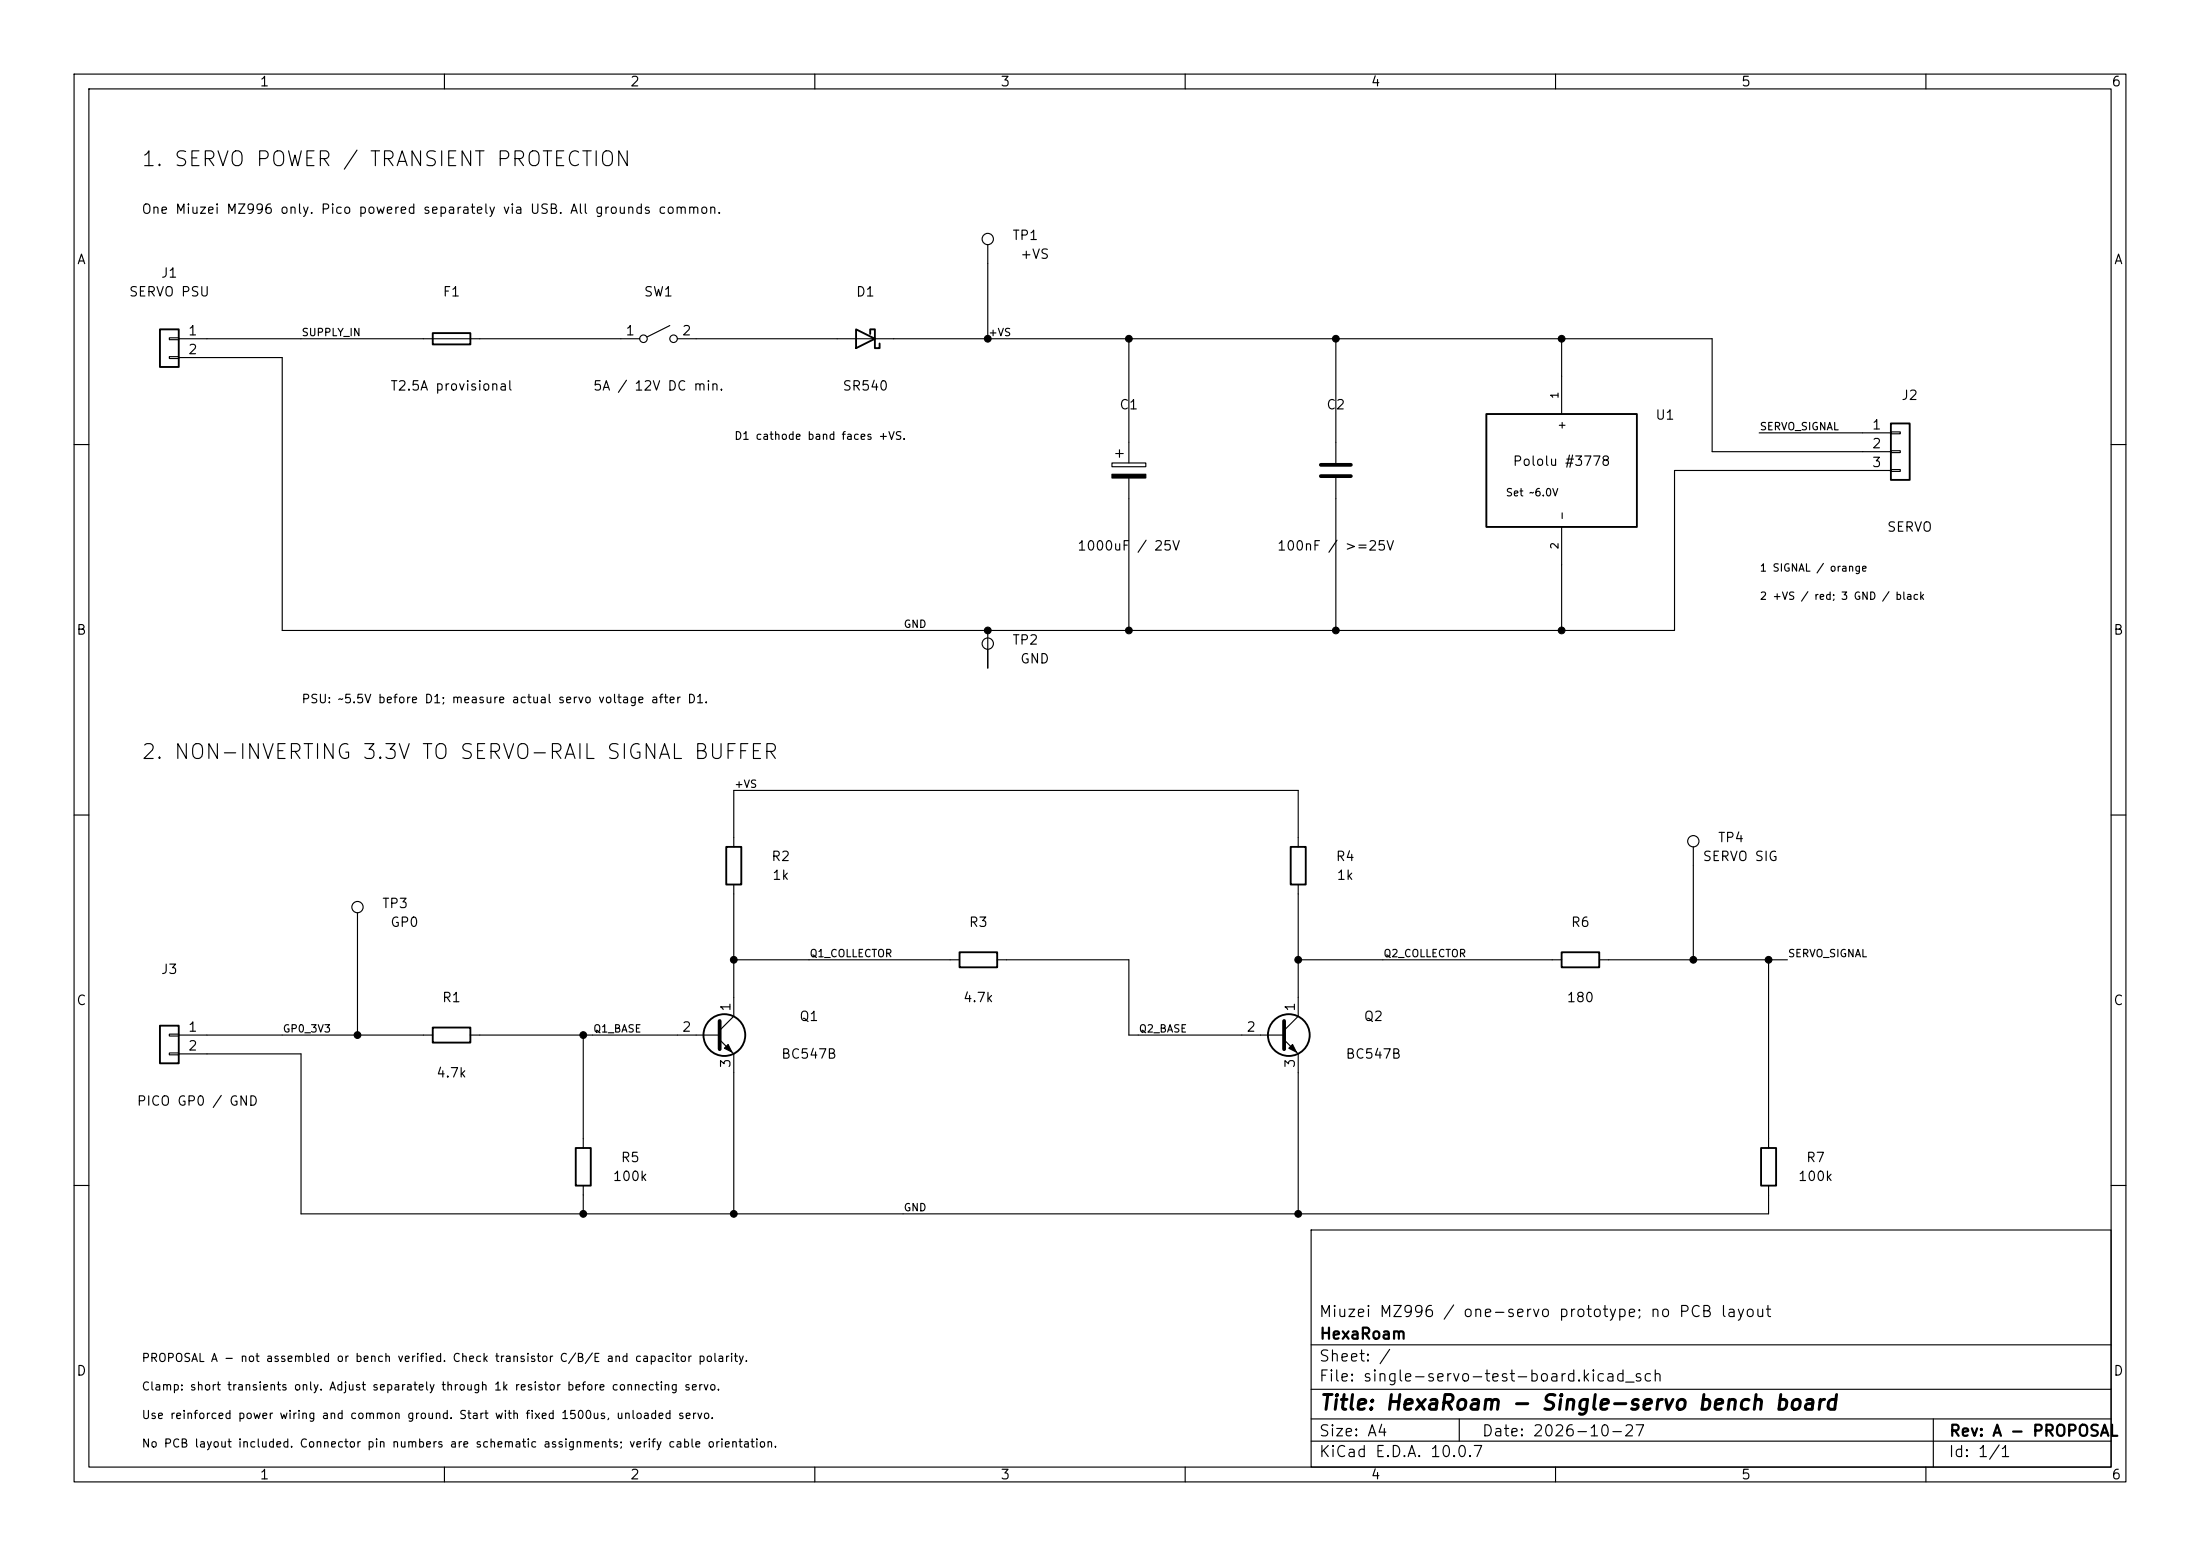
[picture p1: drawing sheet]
(kicad_sch
 (version 20260306)
 (generator "eeschema")
 (generator_version "10.0")
 (paper "A4")
 (title_block
  (title "HexaRoam - Single-servo bench board")
  (date "2026-10-27")
  (rev "A - PROPOSAL")
  (company "HexaRoam")
  (comment 1 "Miuzei MZ996 / one-servo prototype; no PCB layout"))
 (lib_symbols
  (symbol "Connector:TestPoint"
   (pin_numbers (hide yes))
   (pin_names
    (offset 0.762) (hide yes)) (exclude_from_sim no) (in_bom yes) (on_board yes)
   (in_pos_files yes)
   (duplicate_pin_numbers_are_jumpers no)
   (property "Reference" "TP" (at 0 6.858 0) (show_name no) (do_not_autoplace no) (effects (font (size 1.27 1.27))))
   (property "Value" "TestPoint" (at 0 5.08 0) (show_name no) (do_not_autoplace no) (effects (font (size 1.27 1.27))))
   (property "Footprint" "" (at 5.08 0 0) (show_name no) (do_not_autoplace no) (hide yes) (effects (font (size 1.27 1.27))))
   (property "Datasheet" "" (at 5.08 0 0) (show_name no) (do_not_autoplace no) (hide yes) (effects (font (size 1.27 1.27))))
   (property "Description" "test point" (at 0 0 0) (show_name no) (do_not_autoplace no) (hide yes) (effects (font (size 1.27 1.27))))
   (symbol "TestPoint_0_1"
    (circle (center 0 3.302) (radius 0.762) (stroke (width 0) (type default)) (fill (type none))))
   (symbol "TestPoint_1_1"
    (pin passive line (at 0 0 90) (length 2.54) (name "1" (effects (font (size 1.27 1.27)))) (number "1" (effects (font (size 1.27 1.27))))))
   (embedded_fonts no))
  (symbol "Connector_Generic:Conn_01x02"
   (pin_names
    (offset 1.016) (hide yes)) (exclude_from_sim no) (in_bom yes) (on_board yes)
   (in_pos_files yes)
   (duplicate_pin_numbers_are_jumpers no)
   (property "Reference" "J" (at 0 2.54 0) (show_name no) (do_not_autoplace no) (effects (font (size 1.27 1.27))))
   (property "Value" "Conn_01x02" (at 0 -5.08 0) (show_name no) (do_not_autoplace no) (effects (font (size 1.27 1.27))))
   (property "Footprint" "" (at 0 0 0) (show_name no) (do_not_autoplace no) (hide yes) (effects (font (size 1.27 1.27))))
   (property "Datasheet" "" (at 0 0 0) (show_name no) (do_not_autoplace no) (hide yes) (effects (font (size 1.27 1.27))))
   (property "Description" "Generic connector, single row, 01x02, script generated (kicad-library-utils/schlib/autogen/connector/)" (at 0 0 0) (show_name no) (do_not_autoplace no) (hide yes) (effects (font (size 1.27 1.27))))
   (symbol "Conn_01x02_1_1"
    (rectangle (start -1.27 1.27) (end 1.27 -3.81) (stroke (width 0.254) (type default)) (fill (type background)))
    (rectangle (start -1.27 0.127) (end 0 -0.127) (stroke (width 0.1524) (type default)) (fill (type none)))
    (rectangle (start -1.27 -2.413) (end 0 -2.667) (stroke (width 0.1524) (type default)) (fill (type none)))
    (pin passive line (at -5.08 0 0) (length 3.81) (name "Pin_1" (effects (font (size 1.27 1.27)))) (number "1" (effects (font (size 1.27 1.27)))))
    (pin passive line (at -5.08 -2.54 0) (length 3.81) (name "Pin_2" (effects (font (size 1.27 1.27)))) (number "2" (effects (font (size 1.27 1.27))))))
   (embedded_fonts no))
  (symbol "Connector_Generic:Conn_01x03"
   (pin_names
    (offset 1.016) (hide yes)) (exclude_from_sim no) (in_bom yes) (on_board yes)
   (in_pos_files yes)
   (duplicate_pin_numbers_are_jumpers no)
   (property "Reference" "J" (at 0 5.08 0) (show_name no) (do_not_autoplace no) (effects (font (size 1.27 1.27))))
   (property "Value" "Conn_01x03" (at 0 -5.08 0) (show_name no) (do_not_autoplace no) (effects (font (size 1.27 1.27))))
   (property "Footprint" "" (at 0 0 0) (show_name no) (do_not_autoplace no) (hide yes) (effects (font (size 1.27 1.27))))
   (property "Datasheet" "" (at 0 0 0) (show_name no) (do_not_autoplace no) (hide yes) (effects (font (size 1.27 1.27))))
   (property "Description" "Generic connector, single row, 01x03, script generated (kicad-library-utils/schlib/autogen/connector/)" (at 0 0 0) (show_name no) (do_not_autoplace no) (hide yes) (effects (font (size 1.27 1.27))))
   (symbol "Conn_01x03_1_1"
    (rectangle (start -1.27 3.81) (end 1.27 -3.81) (stroke (width 0.254) (type default)) (fill (type background)))
    (rectangle (start -1.27 2.667) (end 0 2.413) (stroke (width 0.1524) (type default)) (fill (type none)))
    (rectangle (start -1.27 0.127) (end 0 -0.127) (stroke (width 0.1524) (type default)) (fill (type none)))
    (rectangle (start -1.27 -2.413) (end 0 -2.667) (stroke (width 0.1524) (type default)) (fill (type none)))
    (pin passive line (at -5.08 2.54 0) (length 3.81) (name "Pin_1" (effects (font (size 1.27 1.27)))) (number "1" (effects (font (size 1.27 1.27)))))
    (pin passive line (at -5.08 0 0) (length 3.81) (name "Pin_2" (effects (font (size 1.27 1.27)))) (number "2" (effects (font (size 1.27 1.27)))))
    (pin passive line (at -5.08 -2.54 0) (length 3.81) (name "Pin_3" (effects (font (size 1.27 1.27)))) (number "3" (effects (font (size 1.27 1.27))))))
   (embedded_fonts no))
  (symbol "Device:C"
   (pin_numbers (hide yes))
   (pin_names
    (offset 0.254)) (exclude_from_sim no) (in_bom yes) (on_board yes)
   (in_pos_files yes)
   (duplicate_pin_numbers_are_jumpers no)
   (property "Reference" "C" (at 0.635 2.54 0) (show_name no) (do_not_autoplace no) (effects (font (size 1.27 1.27)) (justify left)))
   (property "Value" "C" (at 0.635 -2.54 0) (show_name no) (do_not_autoplace no) (effects (font (size 1.27 1.27)) (justify left)))
   (property "Footprint" "" (at 0.9652 -3.81 0) (show_name no) (do_not_autoplace no) (hide yes) (effects (font (size 1.27 1.27))))
   (property "Datasheet" "" (at 0 0 0) (show_name no) (do_not_autoplace no) (hide yes) (effects (font (size 1.27 1.27))))
   (property "Description" "Unpolarized capacitor" (at 0 0 0) (show_name no) (do_not_autoplace no) (hide yes) (effects (font (size 1.27 1.27))))
   (symbol "C_0_1"
    (polyline (pts (xy -2.032 0.762) (xy 2.032 0.762)) (stroke (width 0.508) (type default)) (fill (type none)))
    (polyline (pts (xy -2.032 -0.762) (xy 2.032 -0.762)) (stroke (width 0.508) (type default)) (fill (type none))))
   (symbol "C_1_1"
    (pin passive line (at 0 3.81 270) (length 2.794) (name "" (effects (font (size 1.27 1.27)))) (number "1" (effects (font (size 1.27 1.27)))))
    (pin passive line (at 0 -3.81 90) (length 2.794) (name "" (effects (font (size 1.27 1.27)))) (number "2" (effects (font (size 1.27 1.27))))))
   (embedded_fonts no))
  (symbol "Device:C_Polarized"
   (pin_numbers (hide yes))
   (pin_names
    (offset 0.254)) (exclude_from_sim no) (in_bom yes) (on_board yes)
   (in_pos_files yes)
   (duplicate_pin_numbers_are_jumpers no)
   (property "Reference" "C" (at 0.635 2.54 0) (show_name no) (do_not_autoplace no) (effects (font (size 1.27 1.27)) (justify left)))
   (property "Value" "C_Polarized" (at 0.635 -2.54 0) (show_name no) (do_not_autoplace no) (effects (font (size 1.27 1.27)) (justify left)))
   (property "Footprint" "" (at 0.9652 -3.81 0) (show_name no) (do_not_autoplace no) (hide yes) (effects (font (size 1.27 1.27))))
   (property "Datasheet" "" (at 0 0 0) (show_name no) (do_not_autoplace no) (hide yes) (effects (font (size 1.27 1.27))))
   (property "Description" "Polarized capacitor" (at 0 0 0) (show_name no) (do_not_autoplace no) (hide yes) (effects (font (size 1.27 1.27))))
   (symbol "C_Polarized_0_1"
    (rectangle (start -2.286 0.508) (end 2.286 1.016) (stroke (width 0) (type default)) (fill (type none)))
    (polyline (pts (xy -1.778 2.286) (xy -0.762 2.286)) (stroke (width 0) (type default)) (fill (type none)))
    (polyline (pts (xy -1.27 2.794) (xy -1.27 1.778)) (stroke (width 0) (type default)) (fill (type none)))
    (rectangle (start 2.286 -0.508) (end -2.286 -1.016) (stroke (width 0) (type default)) (fill (type outline))))
   (symbol "C_Polarized_1_1"
    (pin passive line (at 0 3.81 270) (length 2.794) (name "" (effects (font (size 1.27 1.27)))) (number "1" (effects (font (size 1.27 1.27)))))
    (pin passive line (at 0 -3.81 90) (length 2.794) (name "" (effects (font (size 1.27 1.27)))) (number "2" (effects (font (size 1.27 1.27))))))
   (embedded_fonts no))
  (symbol "Device:D_Schottky"
   (pin_numbers (hide yes))
   (pin_names
    (offset 1.016) (hide yes)) (exclude_from_sim no) (in_bom yes) (on_board yes)
   (in_pos_files yes)
   (duplicate_pin_numbers_are_jumpers no)
   (property "Reference" "D" (at 0 2.54 0) (show_name no) (do_not_autoplace no) (effects (font (size 1.27 1.27))))
   (property "Value" "D_Schottky" (at 0 -2.54 0) (show_name no) (do_not_autoplace no) (effects (font (size 1.27 1.27))))
   (property "Footprint" "" (at 0 0 0) (show_name no) (do_not_autoplace no) (hide yes) (effects (font (size 1.27 1.27))))
   (property "Datasheet" "" (at 0 0 0) (show_name no) (do_not_autoplace no) (hide yes) (effects (font (size 1.27 1.27))))
   (property "Description" "Schottky diode" (at 0 0 0) (show_name no) (do_not_autoplace no) (hide yes) (effects (font (size 1.27 1.27))))
   (symbol "D_Schottky_0_1"
    (polyline (pts (xy -1.905 0.635) (xy -1.905 1.27) (xy -1.27 1.27) (xy -1.27 -1.27) (xy -0.635 -1.27) (xy -0.635 -0.635)) (stroke (width 0.254) (type default)) (fill (type none)))
    (polyline (pts (xy 1.27 1.27) (xy 1.27 -1.27) (xy -1.27 0) (xy 1.27 1.27)) (stroke (width 0.254) (type default)) (fill (type none)))
    (polyline (pts (xy 1.27 0) (xy -1.27 0)) (stroke (width 0) (type default)) (fill (type none))))
   (symbol "D_Schottky_1_1"
    (pin passive line (at -3.81 0 0) (length 2.54) (name "K" (effects (font (size 1.27 1.27)))) (number "1" (effects (font (size 1.27 1.27)))))
    (pin passive line (at 3.81 0 180) (length 2.54) (name "A" (effects (font (size 1.27 1.27)))) (number "2" (effects (font (size 1.27 1.27))))))
   (embedded_fonts no))
  (symbol "Device:Fuse"
   (pin_numbers (hide yes))
   (pin_names
    (offset 0)) (exclude_from_sim no) (in_bom yes) (on_board yes)
   (in_pos_files yes)
   (duplicate_pin_numbers_are_jumpers no)
   (property "Reference" "F" (at 2.032 0 90) (show_name no) (do_not_autoplace no) (effects (font (size 1.27 1.27))))
   (property "Value" "Fuse" (at -1.905 0 90) (show_name no) (do_not_autoplace no) (effects (font (size 1.27 1.27))))
   (property "Footprint" "" (at -1.778 0 90) (show_name no) (do_not_autoplace no) (hide yes) (effects (font (size 1.27 1.27))))
   (property "Datasheet" "" (at 0 0 0) (show_name no) (do_not_autoplace no) (hide yes) (effects (font (size 1.27 1.27))))
   (property "Description" "Fuse" (at 0 0 0) (show_name no) (do_not_autoplace no) (hide yes) (effects (font (size 1.27 1.27))))
   (symbol "Fuse_0_1"
    (rectangle (start -0.762 -2.54) (end 0.762 2.54) (stroke (width 0.254) (type default)) (fill (type none)))
    (polyline (pts (xy 0 2.54) (xy 0 -2.54)) (stroke (width 0) (type default)) (fill (type none))))
   (symbol "Fuse_1_1"
    (pin passive line (at 0 3.81 270) (length 1.27) (name "" (effects (font (size 1.27 1.27)))) (number "1" (effects (font (size 1.27 1.27)))))
    (pin passive line (at 0 -3.81 90) (length 1.27) (name "" (effects (font (size 1.27 1.27)))) (number "2" (effects (font (size 1.27 1.27))))))
   (embedded_fonts no))
  (symbol "Device:R"
   (pin_numbers (hide yes))
   (pin_names
    (offset 0)) (exclude_from_sim no) (in_bom yes) (on_board yes)
   (in_pos_files yes)
   (duplicate_pin_numbers_are_jumpers no)
   (property "Reference" "R" (at 2.032 0 90) (show_name no) (do_not_autoplace no) (effects (font (size 1.27 1.27))))
   (property "Value" "R" (at 0 0 90) (show_name no) (do_not_autoplace no) (effects (font (size 1.27 1.27))))
   (property "Footprint" "" (at -1.778 0 90) (show_name no) (do_not_autoplace no) (hide yes) (effects (font (size 1.27 1.27))))
   (property "Datasheet" "" (at 0 0 0) (show_name no) (do_not_autoplace no) (hide yes) (effects (font (size 1.27 1.27))))
   (property "Description" "Resistor" (at 0 0 0) (show_name no) (do_not_autoplace no) (hide yes) (effects (font (size 1.27 1.27))))
   (symbol "R_0_1"
    (rectangle (start -1.016 -2.54) (end 1.016 2.54) (stroke (width 0.254) (type default)) (fill (type none))))
   (symbol "R_1_1"
    (pin passive line (at 0 3.81 270) (length 1.27) (name "" (effects (font (size 1.27 1.27)))) (number "1" (effects (font (size 1.27 1.27)))))
    (pin passive line (at 0 -3.81 90) (length 1.27) (name "" (effects (font (size 1.27 1.27)))) (number "2" (effects (font (size 1.27 1.27))))))
   (embedded_fonts no))
  (symbol "HexaRoam:Shunt_Module"
   (pin_names
    (offset 0.8)) (exclude_from_sim no) (in_bom yes) (on_board yes)
   (in_pos_files yes)
   (duplicate_pin_numbers_are_jumpers no)
   (property "Reference" "U" (at 0 10 0) (show_name no) (do_not_autoplace no) (effects (font (size 1.27 1.27))))
   (property "Value" "Shunt module" (at 0 0 0) (show_name no) (do_not_autoplace no) (effects (font (size 1.27 1.27))))
   (property "Footprint" "" (at 0 0 0) (show_name no) (do_not_autoplace no) (hide yes) (effects (font (size 1.27 1.27))))
   (property "Datasheet" "" (at 0 0 0) (show_name no) (do_not_autoplace no) (hide yes) (effects (font (size 1.27 1.27))))
   (property "Description" "" (at 0 0 0) (show_name no) (do_not_autoplace no) (hide yes) (effects (font (size 1.27 1.27))))
   (symbol "Shunt_Module_0_1"
    (rectangle (start -10.16 7.62) (end 10.16 -7.62) (stroke (width 0.254) (type default)) (fill (type background))))
   (symbol "Shunt_Module_1_1"
    (pin passive line (at 0 12.7 270) (length 5.08) (name "+" (effects (font (size 1 1)))) (number "1" (effects (font (size 1 1)))))
    (pin passive line (at 0 -12.7 90) (length 5.08) (name "-" (effects (font (size 1 1)))) (number "2" (effects (font (size 1 1))))))
   (embedded_fonts no))
  (symbol "Switch:SW_SPST"
   (pin_names
    (offset 0) (hide yes)) (exclude_from_sim no) (in_bom yes) (on_board yes)
   (in_pos_files yes)
   (duplicate_pin_numbers_are_jumpers no)
   (property "Reference" "SW" (at 0 3.175 0) (show_name no) (do_not_autoplace no) (effects (font (size 1.27 1.27))))
   (property "Value" "SW_SPST" (at 0 -2.54 0) (show_name no) (do_not_autoplace no) (effects (font (size 1.27 1.27))))
   (property "Footprint" "" (at 0 0 0) (show_name no) (do_not_autoplace no) (hide yes) (effects (font (size 1.27 1.27))))
   (property "Datasheet" "" (at 0 0 0) (show_name no) (do_not_autoplace no) (hide yes) (effects (font (size 1.27 1.27))))
   (property "Description" "Single Pole Single Throw (SPST) switch" (at 0 0 0) (show_name no) (do_not_autoplace no) (hide yes) (effects (font (size 1.27 1.27))))
   (symbol "SW_SPST_0_0"
    (circle (center -2.032 0) (radius 0.508) (stroke (width 0) (type default)) (fill (type none)))
    (polyline (pts (xy -1.524 0.254) (xy 1.524 1.778)) (stroke (width 0) (type default)) (fill (type none)))
    (circle (center 2.032 0) (radius 0.508) (stroke (width 0) (type default)) (fill (type none))))
   (symbol "SW_SPST_1_1"
    (pin passive line (at -5.08 0 0) (length 2.54) (name "A" (effects (font (size 1.27 1.27)))) (number "1" (effects (font (size 1.27 1.27)))))
    (pin passive line (at 5.08 0 180) (length 2.54) (name "B" (effects (font (size 1.27 1.27)))) (number "2" (effects (font (size 1.27 1.27))))))
   (embedded_fonts no))
  (symbol "Transistor_BJT:BC547"
   (pin_names
    (offset 0) (hide yes)) (exclude_from_sim no) (in_bom yes) (on_board yes)
   (in_pos_files yes)
   (duplicate_pin_numbers_are_jumpers no)
   (property "Reference" "Q" (at 5.08 1.905 0) (show_name no) (do_not_autoplace no) (effects (font (size 1.27 1.27)) (justify left)))
   (property "Value" "BC547" (at 5.08 0 0) (show_name no) (do_not_autoplace no) (effects (font (size 1.27 1.27)) (justify left)))
   (property "Footprint" "Package_TO_SOT_THT:TO-92_Inline" (at 5.08 -1.905 0) (show_name no) (do_not_autoplace no) (hide yes) (effects (font (size 1.27 1.27)
    (italic yes)) (justify left)))
   (property "Datasheet" "https://www.onsemi.com/pub/Collateral/BC550-D.pdf" (at 0 0 0) (show_name no) (do_not_autoplace no) (hide yes) (effects (font (size 1.27 1.27)) (justify left)))
   (property "Description" "0.1A Ic, 45V Vce, Small Signal NPN Transistor, TO-92" (at 0 0 0) (show_name no) (do_not_autoplace no) (hide yes) (effects (font (size 1.27 1.27))))
   (property "Sim.Device" "NPN" (at 0 0 0) (show_name no) (do_not_autoplace no) (hide yes) (effects (font (size 1.27 1.27))))
   (property "Sim.Pins" "1=C 2=B 3=E" (at 0 0 0) (show_name no) (do_not_autoplace no) (hide yes) (effects (font (size 1.27 1.27))))
   (symbol "BC547_0_1"
    (polyline (pts (xy -2.54 0) (xy 0.635 0)) (stroke (width 0) (type default)) (fill (type none)))
    (polyline (pts (xy 0.635 1.905) (xy 0.635 -1.905)) (stroke (width 0.508) (type default)) (fill (type none)))
    (circle (center 1.27 0) (radius 2.8194) (stroke (width 0.254) (type default)) (fill (type none))))
   (symbol "BC547_1_1"
    (polyline (pts (xy 0.635 0.635) (xy 2.54 2.54)) (stroke (width 0) (type default)) (fill (type none)))
    (polyline (pts (xy 0.635 -0.635) (xy 2.54 -2.54)) (stroke (width 0) (type default)) (fill (type none)))
    (polyline (pts (xy 1.27 -1.778) (xy 1.778 -1.27) (xy 2.286 -2.286) (xy 1.27 -1.778)) (stroke (width 0) (type default)) (fill (type outline)))
    (pin passive line (at 2.54 5.08 270) (length 2.54) (name "C" (effects (font (size 1.27 1.27)))) (number "1" (effects (font (size 1.27 1.27)))))
    (pin input line (at -5.08 0 0) (length 2.54) (name "B" (effects (font (size 1.27 1.27)))) (number "2" (effects (font (size 1.27 1.27)))))
    (pin passive line (at 2.54 -5.08 90) (length 2.54) (name "E" (effects (font (size 1.27 1.27)))) (number "3" (effects (font (size 1.27 1.27))))))
   (embedded_fonts no)))
 (text "No PCB layout included. Connector pin numbers are schematic assignments; verify cable orientation."
  (exclude_from_sim no)
  (at 19.05 195.7 0)
  (effects (font (size 1.1 1.1)) (justify left bottom)))
 (text "1 SIGNAL / orange"
  (exclude_from_sim no)
  (at 237.49 77.47 0)
  (effects (font (size 1 1)) (justify left bottom)))
 (text "D1 cathode band faces +VS."
  (exclude_from_sim no)
  (at 99.06 59.69 0)
  (effects (font (size 1.05 1.05)) (justify left bottom)))
 (text "Clamp: short transients only. Adjust separately through 1k resistor before connecting servo."
  (exclude_from_sim no)
  (at 19.05 188 0)
  (effects (font (size 1.1 1.1)) (justify left bottom)))
 (text "PSU: ~5.5V before D1; measure actual servo voltage after D1."
  (exclude_from_sim no)
  (at 40.64 95.25 0)
  (effects (font (size 1.15 1.15)) (justify left bottom)))
 (text "Set ~6.0V"
  (exclude_from_sim no)
  (at 203.2 67.31 0)
  (effects (font (size 1 1)) (justify left bottom)))
 (text "One Miuzei MZ996 only. Pico powered separately via USB. All grounds common."
  (exclude_from_sim no)
  (at 19.05 29.21 0)
  (effects (font (size 1.27 1.27)) (justify left bottom)))
 (text "2 +VS / red; 3 GND / black"
  (exclude_from_sim no)
  (at 237.49 81.28 0)
  (effects (font (size 1 1)) (justify left bottom)))
 (text "2. NON-INVERTING 3.3V TO SERVO-RAIL SIGNAL BUFFER"
  (exclude_from_sim no)
  (at 19.05 102.87 0)
  (effects (font (size 2 2)) (justify left bottom)))
 (text "1. SERVO POWER / TRANSIENT PROTECTION"
  (exclude_from_sim no)
  (at 19.05 22.86 0)
  (effects (font (size 2 2)) (justify left bottom)))
 (text "Use reinforced power wiring and common ground. Start with fixed 1500us, unloaded servo."
  (exclude_from_sim no)
  (at 19.05 191.85 0)
  (effects (font (size 1.1 1.1)) (justify left bottom)))
 (text "PROPOSAL A - not assembled or bench verified. Check transistor C/B/E and capacitor polarity."
  (exclude_from_sim no)
  (at 19.05 184.15 0)
  (effects (font (size 1.1 1.1)) (justify left bottom)))
 (junction
  (at 133.35 45.72)
  (diameter 0)
  (color 0 0 0 0))
 (junction
  (at 180.34 45.72)
  (diameter 0)
  (color 0 0 0 0))
 (junction
  (at 210.82 45.72)
  (diameter 0)
  (color 0 0 0 0))
 (junction
  (at 180.34 85.09)
  (diameter 0)
  (color 0 0 0 0))
 (junction
  (at 99.06 163.83)
  (diameter 0)
  (color 0 0 0 0))
 (junction
  (at 152.4 85.09)
  (diameter 0)
  (color 0 0 0 0))
 (junction
  (at 152.4 45.72)
  (diameter 0)
  (color 0 0 0 0))
 (junction
  (at 99.06 129.54)
  (diameter 0)
  (color 0 0 0 0))
 (junction
  (at 210.82 85.09)
  (diameter 0)
  (color 0 0 0 0))
 (junction
  (at 133.35 85.09)
  (diameter 0)
  (color 0 0 0 0))
 (junction
  (at 175.26 129.54)
  (diameter 0)
  (color 0 0 0 0))
 (junction
  (at 48.26 139.7)
  (diameter 0)
  (color 0 0 0 0))
 (junction
  (at 228.6 129.54)
  (diameter 0)
  (color 0 0 0 0))
 (junction
  (at 78.74 163.83)
  (diameter 0)
  (color 0 0 0 0))
 (junction
  (at 78.74 139.7)
  (diameter 0)
  (color 0 0 0 0))
 (junction
  (at 175.26 163.83)
  (diameter 0)
  (color 0 0 0 0))
 (junction
  (at 238.76 129.54)
  (diameter 0)
  (color 0 0 0 0))
 (wire
  (pts (xy 120.65 45.72) (xy 133.35 45.72))
  (stroke (width 0) (type default)))
 (wire
  (pts (xy 228.6 116.84) (xy 228.6 129.54))
  (stroke (width 0) (type default)))
 (wire
  (pts (xy 152.4 45.72) (xy 180.34 45.72))
  (stroke (width 0) (type default)))
 (wire
  (pts (xy 78.74 163.83) (xy 99.06 163.83))
  (stroke (width 0) (type default)))
 (wire
  (pts (xy 237.49 58.42) (xy 251.46 58.42))
  (stroke (width 0) (type default)))
 (wire
  (pts (xy 152.4 129.54) (xy 152.4 139.7))
  (stroke (width 0) (type default)))
 (wire
  (pts (xy 48.26 125.73) (xy 48.26 139.7))
  (stroke (width 0) (type default)))
 (wire
  (pts (xy 99.06 129.54) (xy 99.06 134.62))
  (stroke (width 0) (type default)))
 (wire
  (pts (xy 231.14 45.72) (xy 231.14 60.96))
  (stroke (width 0) (type default)))
 (wire
  (pts (xy 175.26 144.78) (xy 175.26 163.83))
  (stroke (width 0) (type default)))
 (wire
  (pts (xy 226.06 63.5) (xy 251.46 63.5))
  (stroke (width 0) (type default)))
 (wire
  (pts (xy 135.89 129.54) (xy 152.4 129.54))
  (stroke (width 0) (type default)))
 (wire
  (pts (xy 64.77 139.7) (xy 78.74 139.7))
  (stroke (width 0) (type default)))
 (wire
  (pts (xy 175.26 163.83) (xy 238.76 163.83))
  (stroke (width 0) (type default)))
 (wire
  (pts (xy 180.34 45.72) (xy 210.82 45.72))
  (stroke (width 0) (type default)))
 (wire
  (pts (xy 210.82 76.2) (xy 210.82 85.09))
  (stroke (width 0) (type default)))
 (wire
  (pts (xy 226.06 63.5) (xy 226.06 85.09))
  (stroke (width 0) (type default)))
 (wire
  (pts (xy 78.74 139.7) (xy 78.74 153.67))
  (stroke (width 0) (type default)))
 (wire
  (pts (xy 40.64 45.72) (xy 57.15 45.72))
  (stroke (width 0) (type default)))
 (wire
  (pts (xy 38.1 48.26) (xy 38.1 85.09))
  (stroke (width 0) (type default)))
 (wire
  (pts (xy 80.01 139.7) (xy 91.44 139.7))
  (stroke (width 0) (type default)))
 (wire
  (pts (xy 99.06 163.83) (xy 121.92 163.83))
  (stroke (width 0) (type default)))
 (wire
  (pts (xy 40.64 142.24) (xy 40.64 163.83))
  (stroke (width 0) (type default)))
 (wire
  (pts (xy 210.82 45.72) (xy 210.82 50.8))
  (stroke (width 0) (type default)))
 (wire
  (pts (xy 175.26 129.54) (xy 186.69 129.54))
  (stroke (width 0) (type default)))
 (wire
  (pts (xy 153.67 139.7) (xy 167.64 139.7))
  (stroke (width 0) (type default)))
 (wire
  (pts (xy 180.34 67.31) (xy 180.34 85.09))
  (stroke (width 0) (type default)))
 (wire
  (pts (xy 27.94 45.72) (xy 40.64 45.72))
  (stroke (width 0) (type default)))
 (wire
  (pts (xy 180.34 85.09) (xy 210.82 85.09))
  (stroke (width 0) (type default)))
 (wire
  (pts (xy 27.94 142.24) (xy 40.64 142.24))
  (stroke (width 0) (type default)))
 (wire
  (pts (xy 217.17 129.54) (xy 228.6 129.54))
  (stroke (width 0) (type default)))
 (wire
  (pts (xy 238.76 161.29) (xy 238.76 163.83))
  (stroke (width 0) (type default)))
 (wire
  (pts (xy 210.82 85.09) (xy 226.06 85.09))
  (stroke (width 0) (type default)))
 (wire
  (pts (xy 121.92 163.83) (xy 175.26 163.83))
  (stroke (width 0) (type default)))
 (wire
  (pts (xy 99.06 120.65) (xy 99.06 129.54))
  (stroke (width 0) (type default)))
 (wire
  (pts (xy 99.06 129.54) (xy 109.22 129.54))
  (stroke (width 0) (type default)))
 (wire
  (pts (xy 133.35 85.09) (xy 133.35 90.17))
  (stroke (width 0) (type default)))
 (wire
  (pts (xy 38.1 85.09) (xy 121.92 85.09))
  (stroke (width 0) (type default)))
 (wire
  (pts (xy 210.82 45.72) (xy 231.14 45.72))
  (stroke (width 0) (type default)))
 (wire
  (pts (xy 99.06 106.68) (xy 99.06 113.03))
  (stroke (width 0) (type default)))
 (wire
  (pts (xy 152.4 85.09) (xy 180.34 85.09))
  (stroke (width 0) (type default)))
 (wire
  (pts (xy 93.98 45.72) (xy 113.03 45.72))
  (stroke (width 0) (type default)))
 (wire
  (pts (xy 99.06 106.68) (xy 175.26 106.68))
  (stroke (width 0) (type default)))
 (wire
  (pts (xy 152.4 139.7) (xy 153.67 139.7))
  (stroke (width 0) (type default)))
 (wire
  (pts (xy 109.22 129.54) (xy 128.27 129.54))
  (stroke (width 0) (type default)))
 (wire
  (pts (xy 152.4 67.31) (xy 152.4 85.09))
  (stroke (width 0) (type default)))
 (wire
  (pts (xy 133.35 85.09) (xy 152.4 85.09))
  (stroke (width 0) (type default)))
 (wire
  (pts (xy 64.77 45.72) (xy 83.82 45.72))
  (stroke (width 0) (type default)))
 (wire
  (pts (xy 38.1 139.7) (xy 48.26 139.7))
  (stroke (width 0) (type default)))
 (wire
  (pts (xy 78.74 139.7) (xy 80.01 139.7))
  (stroke (width 0) (type default)))
 (wire
  (pts (xy 175.26 106.68) (xy 175.26 113.03))
  (stroke (width 0) (type default)))
 (wire
  (pts (xy 133.35 35.56) (xy 133.35 45.72))
  (stroke (width 0) (type default)))
 (wire
  (pts (xy 99.06 144.78) (xy 99.06 163.83))
  (stroke (width 0) (type default)))
 (wire
  (pts (xy 180.34 45.72) (xy 180.34 59.69))
  (stroke (width 0) (type default)))
 (wire
  (pts (xy 133.35 45.72) (xy 152.4 45.72))
  (stroke (width 0) (type default)))
 (wire
  (pts (xy 238.76 129.54) (xy 241.3 129.54))
  (stroke (width 0) (type default)))
 (wire
  (pts (xy 27.94 139.7) (xy 38.1 139.7))
  (stroke (width 0) (type default)))
 (wire
  (pts (xy 175.26 120.65) (xy 175.26 129.54))
  (stroke (width 0) (type default)))
 (wire
  (pts (xy 238.76 129.54) (xy 238.76 153.67))
  (stroke (width 0) (type default)))
 (wire
  (pts (xy 40.64 163.83) (xy 78.74 163.83))
  (stroke (width 0) (type default)))
 (wire
  (pts (xy 48.26 139.7) (xy 57.15 139.7))
  (stroke (width 0) (type default)))
 (wire
  (pts (xy 175.26 129.54) (xy 175.26 134.62))
  (stroke (width 0) (type default)))
 (wire
  (pts (xy 231.14 60.96) (xy 251.46 60.96))
  (stroke (width 0) (type default)))
 (wire
  (pts (xy 27.94 48.26) (xy 38.1 48.26))
  (stroke (width 0) (type default)))
 (wire
  (pts (xy 78.74 161.29) (xy 78.74 163.83))
  (stroke (width 0) (type default)))
 (wire
  (pts (xy 152.4 45.72) (xy 152.4 59.69))
  (stroke (width 0) (type default)))
 (wire
  (pts (xy 186.69 129.54) (xy 209.55 129.54))
  (stroke (width 0) (type default)))
 (wire
  (pts (xy 121.92 85.09) (xy 133.35 85.09))
  (stroke (width 0) (type default)))
 (wire
  (pts (xy 228.6 129.54) (xy 238.76 129.54))
  (stroke (width 0) (type default)))
 (label "Q1_BASE"
  (at 80.01 139.7 0)
  (effects (font (size 1 1)) (justify left bottom)))
 (label "GND"
  (at 121.92 85.09 0)
  (effects (font (size 1 1)) (justify left bottom)))
 (label "+VS"
  (at 133.35 45.72 0)
  (effects (font (size 1 1)) (justify left bottom)))
 (label "Q1_COLLECTOR"
  (at 109.22 129.54 0)
  (effects (font (size 1 1)) (justify left bottom)))
 (label "SERVO_SIGNAL"
  (at 237.49 58.42 0)
  (effects (font (size 1 1)) (justify left bottom)))
 (label "GND"
  (at 121.92 163.83 0)
  (effects (font (size 1 1)) (justify left bottom)))
 (label "+VS"
  (at 99.06 106.68 0)
  (effects (font (size 1 1)) (justify left bottom)))
 (label "SERVO_SIGNAL"
  (at 241.3 129.54 0)
  (effects (font (size 1 1)) (justify left bottom)))
 (label "Q2_BASE"
  (at 153.67 139.7 0)
  (effects (font (size 1 1)) (justify left bottom)))
 (label "GP0_3V3"
  (at 38.1 139.7 0)
  (effects (font (size 1 1)) (justify left bottom)))
 (label "Q2_COLLECTOR"
  (at 186.69 129.54 0)
  (effects (font (size 1 1)) (justify left bottom)))
 (label "SUPPLY_IN"
  (at 40.64 45.72 0)
  (effects (font (size 1 1)) (justify left bottom)))
 (symbol
  (lib_id "Switch:SW_SPST")
  (at 88.9 45.72 0)
  (unit 1)
  (body_style 1)
  (exclude_from_sim no)
  (in_bom yes)
  (on_board yes)
  (in_pos_files yes)
  (dnp no)
  (property "Reference" "SW1" (at 88.9 39.37 0) (show_name no) (do_not_autoplace no) (effects (font (size 1.27 1.27))))
  (property "Value" "5A / 12V DC min." (at 88.9 52.07 0) (show_name no) (do_not_autoplace no) (effects (font (size 1.27 1.27))))
  (property "Footprint" "" (at 88.9 45.72 0) (hide yes) (show_name no) (do_not_autoplace no) (effects (font (size 1.27 1.27))))
  (property "Datasheet" "" (at 88.9 45.72 0) (hide yes) (show_name no) (do_not_autoplace no) (effects (font (size 1.27 1.27))))
  (property "Description" "" (at 88.9 45.72 0) (show_name no) (do_not_autoplace no) (effects (font (size 1.27 1.27))))
  (pin "1")
  (pin "2"))
 (symbol
  (lib_id "Connector:TestPoint")
  (at 133.35 35.56 0)
  (unit 1)
  (body_style 1)
  (exclude_from_sim no)
  (in_bom yes)
  (on_board yes)
  (in_pos_files yes)
  (dnp no)
  (property "Reference" "TP1" (at 138.43 31.75 0) (show_name no) (do_not_autoplace no) (effects (font (size 1.27 1.27))))
  (property "Value" "+VS" (at 139.7 34.29 0) (show_name no) (do_not_autoplace no) (effects (font (size 1.27 1.27))))
  (property "Footprint" "" (at 133.35 35.56 0) (hide yes) (show_name no) (do_not_autoplace no) (effects (font (size 1.27 1.27))))
  (property "Datasheet" "" (at 133.35 35.56 0) (hide yes) (show_name no) (do_not_autoplace no) (effects (font (size 1.27 1.27))))
  (property "Description" "" (at 133.35 35.56 0) (show_name no) (do_not_autoplace no) (effects (font (size 1.27 1.27))))
  (pin "1"))
 (symbol
  (lib_id "Connector:TestPoint")
  (at 228.6 116.84 0)
  (unit 1)
  (body_style 1)
  (exclude_from_sim no)
  (in_bom yes)
  (on_board yes)
  (in_pos_files yes)
  (dnp no)
  (property "Reference" "TP4" (at 233.68 113.03 0) (show_name no) (do_not_autoplace no) (effects (font (size 1.27 1.27))))
  (property "Value" "SERVO SIG" (at 234.95 115.57 0) (show_name no) (do_not_autoplace no) (effects (font (size 1.27 1.27))))
  (property "Footprint" "" (at 228.6 116.84 0) (hide yes) (show_name no) (do_not_autoplace no) (effects (font (size 1.27 1.27))))
  (property "Datasheet" "" (at 228.6 116.84 0) (hide yes) (show_name no) (do_not_autoplace no) (effects (font (size 1.27 1.27))))
  (property "Description" "" (at 228.6 116.84 0) (show_name no) (do_not_autoplace no) (effects (font (size 1.27 1.27))))
  (pin "1"))
 (symbol
  (lib_id "Connector_Generic:Conn_01x02")
  (at 22.86 139.7 0)
  (mirror y)
  (unit 1)
  (body_style 1)
  (exclude_from_sim no)
  (in_bom yes)
  (on_board yes)
  (in_pos_files yes)
  (dnp no)
  (property "Reference" "J3" (at 22.86 130.81 0) (show_name no) (do_not_autoplace no) (effects (font (size 1.27 1.27))))
  (property "Value" "PICO GP0 / GND" (at 26.67 148.59 0) (show_name no) (do_not_autoplace no) (effects (font (size 1.27 1.27))))
  (property "Footprint" "" (at 22.86 139.7 0) (hide yes) (show_name no) (do_not_autoplace no) (effects (font (size 1.27 1.27))))
  (property "Datasheet" "" (at 22.86 139.7 0) (hide yes) (show_name no) (do_not_autoplace no) (effects (font (size 1.27 1.27))))
  (property "Description" "" (at 22.86 139.7 0) (show_name no) (do_not_autoplace no) (effects (font (size 1.27 1.27))))
  (pin "1")
  (pin "2"))
 (symbol
  (lib_id "Connector_Generic:Conn_01x03")
  (at 256.54 60.96 0)
  (unit 1)
  (body_style 1)
  (exclude_from_sim no)
  (in_bom yes)
  (on_board yes)
  (in_pos_files yes)
  (dnp no)
  (property "Reference" "J2" (at 257.81 53.34 0) (show_name no) (do_not_autoplace no) (effects (font (size 1.27 1.27))))
  (property "Value" "SERVO" (at 257.81 71.12 0) (show_name no) (do_not_autoplace no) (effects (font (size 1.27 1.27))))
  (property "Footprint" "" (at 256.54 60.96 0) (hide yes) (show_name no) (do_not_autoplace no) (effects (font (size 1.27 1.27))))
  (property "Datasheet" "" (at 256.54 60.96 0) (hide yes) (show_name no) (do_not_autoplace no) (effects (font (size 1.27 1.27))))
  (property "Description" "" (at 256.54 60.96 0) (show_name no) (do_not_autoplace no) (effects (font (size 1.27 1.27))))
  (pin "1")
  (pin "2")
  (pin "3"))
 (symbol
  (lib_id "Transistor_BJT:BC547")
  (at 96.52 139.7 0)
  (unit 1)
  (body_style 1)
  (exclude_from_sim no)
  (in_bom yes)
  (on_board yes)
  (in_pos_files yes)
  (dnp no)
  (property "Reference" "Q1" (at 109.22 137.16 0) (show_name no) (do_not_autoplace no) (effects (font (size 1.27 1.27))))
  (property "Value" "BC547B" (at 109.22 142.24 0) (show_name no) (do_not_autoplace no) (effects (font (size 1.27 1.27))))
  (property "Footprint" "Package_TO_SOT_THT:TO-92_Inline" (at 96.52 139.7 0) (hide yes) (show_name no) (do_not_autoplace no) (effects (font (size 1.27 1.27))))
  (property "Datasheet" "https://www.onsemi.com/pub/Collateral/BC550-D.pdf" (at 96.52 139.7 0) (hide yes) (show_name no) (do_not_autoplace no) (effects (font (size 1.27 1.27))))
  (property "Description" "" (at 96.52 139.7 0) (show_name no) (do_not_autoplace no) (effects (font (size 1.27 1.27))))
  (pin "1")
  (pin "2")
  (pin "3"))
 (symbol
  (lib_id "Device:R")
  (at 99.06 116.84 0)
  (unit 1)
  (body_style 1)
  (exclude_from_sim no)
  (in_bom yes)
  (on_board yes)
  (in_pos_files yes)
  (dnp no)
  (property "Reference" "R2" (at 105.41 115.57 0) (show_name no) (do_not_autoplace no) (effects (font (size 1.27 1.27))))
  (property "Value" "1k" (at 105.41 118.11 0) (show_name no) (do_not_autoplace no) (effects (font (size 1.27 1.27))))
  (property "Footprint" "" (at 99.06 116.84 0) (hide yes) (show_name no) (do_not_autoplace no) (effects (font (size 1.27 1.27))))
  (property "Datasheet" "" (at 99.06 116.84 0) (hide yes) (show_name no) (do_not_autoplace no) (effects (font (size 1.27 1.27))))
  (property "Description" "" (at 99.06 116.84 0) (show_name no) (do_not_autoplace no) (effects (font (size 1.27 1.27))))
  (pin "1")
  (pin "2"))
 (symbol
  (lib_id "Device:R")
  (at 175.26 116.84 0)
  (unit 1)
  (body_style 1)
  (exclude_from_sim no)
  (in_bom yes)
  (on_board yes)
  (in_pos_files yes)
  (dnp no)
  (property "Reference" "R4" (at 181.61 115.57 0) (show_name no) (do_not_autoplace no) (effects (font (size 1.27 1.27))))
  (property "Value" "1k" (at 181.61 118.11 0) (show_name no) (do_not_autoplace no) (effects (font (size 1.27 1.27))))
  (property "Footprint" "" (at 175.26 116.84 0) (hide yes) (show_name no) (do_not_autoplace no) (effects (font (size 1.27 1.27))))
  (property "Datasheet" "" (at 175.26 116.84 0) (hide yes) (show_name no) (do_not_autoplace no) (effects (font (size 1.27 1.27))))
  (property "Description" "" (at 175.26 116.84 0) (show_name no) (do_not_autoplace no) (effects (font (size 1.27 1.27))))
  (pin "1")
  (pin "2"))
 (symbol
  (lib_id "Connector:TestPoint")
  (at 48.26 125.73 0)
  (unit 1)
  (body_style 1)
  (exclude_from_sim no)
  (in_bom yes)
  (on_board yes)
  (in_pos_files yes)
  (dnp no)
  (property "Reference" "TP3" (at 53.34 121.92 0) (show_name no) (do_not_autoplace no) (effects (font (size 1.27 1.27))))
  (property "Value" "GP0" (at 54.61 124.46 0) (show_name no) (do_not_autoplace no) (effects (font (size 1.27 1.27))))
  (property "Footprint" "" (at 48.26 125.73 0) (hide yes) (show_name no) (do_not_autoplace no) (effects (font (size 1.27 1.27))))
  (property "Datasheet" "" (at 48.26 125.73 0) (hide yes) (show_name no) (do_not_autoplace no) (effects (font (size 1.27 1.27))))
  (property "Description" "" (at 48.26 125.73 0) (show_name no) (do_not_autoplace no) (effects (font (size 1.27 1.27))))
  (pin "1"))
 (symbol
  (lib_id "Connector_Generic:Conn_01x02")
  (at 22.86 45.72 0)
  (mirror y)
  (unit 1)
  (body_style 1)
  (exclude_from_sim no)
  (in_bom yes)
  (on_board yes)
  (in_pos_files yes)
  (dnp no)
  (property "Reference" "J1" (at 22.86 36.83 0) (show_name no) (do_not_autoplace no) (effects (font (size 1.27 1.27))))
  (property "Value" "SERVO PSU" (at 22.86 39.37 0) (show_name no) (do_not_autoplace no) (effects (font (size 1.27 1.27))))
  (property "Footprint" "" (at 22.86 45.72 0) (hide yes) (show_name no) (do_not_autoplace no) (effects (font (size 1.27 1.27))))
  (property "Datasheet" "" (at 22.86 45.72 0) (hide yes) (show_name no) (do_not_autoplace no) (effects (font (size 1.27 1.27))))
  (property "Description" "" (at 22.86 45.72 0) (show_name no) (do_not_autoplace no) (effects (font (size 1.27 1.27))))
  (pin "1")
  (pin "2"))
 (symbol
  (lib_id "Device:R")
  (at 78.74 157.48 0)
  (unit 1)
  (body_style 1)
  (exclude_from_sim no)
  (in_bom yes)
  (on_board yes)
  (in_pos_files yes)
  (dnp no)
  (property "Reference" "R5" (at 85.09 156.21 0) (show_name no) (do_not_autoplace no) (effects (font (size 1.27 1.27))))
  (property "Value" "100k" (at 85.09 158.75 0) (show_name no) (do_not_autoplace no) (effects (font (size 1.27 1.27))))
  (property "Footprint" "" (at 78.74 157.48 0) (hide yes) (show_name no) (do_not_autoplace no) (effects (font (size 1.27 1.27))))
  (property "Datasheet" "" (at 78.74 157.48 0) (hide yes) (show_name no) (do_not_autoplace no) (effects (font (size 1.27 1.27))))
  (property "Description" "" (at 78.74 157.48 0) (show_name no) (do_not_autoplace no) (effects (font (size 1.27 1.27))))
  (pin "1")
  (pin "2"))
 (symbol
  (lib_id "Device:C_Polarized")
  (at 152.4 63.5 0)
  (unit 1)
  (body_style 1)
  (exclude_from_sim no)
  (in_bom yes)
  (on_board yes)
  (in_pos_files yes)
  (dnp no)
  (property "Reference" "C1" (at 152.4 54.61 0) (show_name no) (do_not_autoplace no) (effects (font (size 1.27 1.27))))
  (property "Value" "1000uF / 25V" (at 152.4 73.66 0) (show_name no) (do_not_autoplace no) (effects (font (size 1.27 1.27))))
  (property "Footprint" "" (at 152.4 63.5 0) (hide yes) (show_name no) (do_not_autoplace no) (effects (font (size 1.27 1.27))))
  (property "Datasheet" "" (at 152.4 63.5 0) (hide yes) (show_name no) (do_not_autoplace no) (effects (font (size 1.27 1.27))))
  (property "Description" "" (at 152.4 63.5 0) (show_name no) (do_not_autoplace no) (effects (font (size 1.27 1.27))))
  (pin "1")
  (pin "2"))
 (symbol
  (lib_id "Device:R")
  (at 132.08 129.54 90)
  (unit 1)
  (body_style 1)
  (exclude_from_sim no)
  (in_bom yes)
  (on_board yes)
  (in_pos_files yes)
  (dnp no)
  (property "Reference" "R3" (at 132.08 124.46 90) (show_name no) (do_not_autoplace no) (effects (font (size 1.27 1.27))))
  (property "Value" "4.7k" (at 132.08 134.62 90) (show_name no) (do_not_autoplace no) (effects (font (size 1.27 1.27))))
  (property "Footprint" "" (at 132.08 129.54 90) (hide yes) (show_name no) (do_not_autoplace no) (effects (font (size 1.27 1.27))))
  (property "Datasheet" "" (at 132.08 129.54 90) (hide yes) (show_name no) (do_not_autoplace no) (effects (font (size 1.27 1.27))))
  (property "Description" "" (at 132.08 129.54 0) (show_name no) (do_not_autoplace no) (effects (font (size 1.27 1.27))))
  (pin "1")
  (pin "2"))
 (symbol
  (lib_id "HexaRoam:Shunt_Module")
  (at 210.82 63.5 0)
  (unit 1)
  (body_style 1)
  (exclude_from_sim no)
  (in_bom yes)
  (on_board yes)
  (in_pos_files yes)
  (dnp no)
  (property "Reference" "U1" (at 224.79 56 0) (show_name no) (do_not_autoplace no) (effects (font (size 1.27 1.27))))
  (property "Value" "Pololu #3778" (at 210.82 62.23 0) (show_name no) (do_not_autoplace no) (effects (font (size 1.27 1.27))))
  (property "Footprint" "" (at 210.82 63.5 0) (hide yes) (show_name no) (do_not_autoplace no) (effects (font (size 1.27 1.27))))
  (property "Datasheet" "" (at 210.82 63.5 0) (hide yes) (show_name no) (do_not_autoplace no) (effects (font (size 1.27 1.27))))
  (property "Description" "" (at 210.82 63.5 0) (show_name no) (do_not_autoplace no) (effects (font (size 1.27 1.27))))
  (pin "1")
  (pin "2"))
 (symbol
  (lib_id "Device:D_Schottky")
  (at 116.84 45.72 180)
  (unit 1)
  (body_style 1)
  (exclude_from_sim no)
  (in_bom yes)
  (on_board yes)
  (in_pos_files yes)
  (dnp no)
  (property "Reference" "D1" (at 116.84 39.37 0) (show_name no) (do_not_autoplace no) (effects (font (size 1.27 1.27))))
  (property "Value" "SR540" (at 116.84 52.07 0) (show_name no) (do_not_autoplace no) (effects (font (size 1.27 1.27))))
  (property "Footprint" "" (at 116.84 45.72 0) (hide yes) (show_name no) (do_not_autoplace no) (effects (font (size 1.27 1.27))))
  (property "Datasheet" "" (at 116.84 45.72 0) (hide yes) (show_name no) (do_not_autoplace no) (effects (font (size 1.27 1.27))))
  (property "Description" "" (at 116.84 45.72 0) (show_name no) (do_not_autoplace no) (effects (font (size 1.27 1.27))))
  (pin "1")
  (pin "2"))
 (symbol
  (lib_id "Transistor_BJT:BC547")
  (at 172.72 139.7 0)
  (unit 1)
  (body_style 1)
  (exclude_from_sim no)
  (in_bom yes)
  (on_board yes)
  (in_pos_files yes)
  (dnp no)
  (property "Reference" "Q2" (at 185.42 137.16 0) (show_name no) (do_not_autoplace no) (effects (font (size 1.27 1.27))))
  (property "Value" "BC547B" (at 185.42 142.24 0) (show_name no) (do_not_autoplace no) (effects (font (size 1.27 1.27))))
  (property "Footprint" "Package_TO_SOT_THT:TO-92_Inline" (at 172.72 139.7 0) (hide yes) (show_name no) (do_not_autoplace no) (effects (font (size 1.27 1.27))))
  (property "Datasheet" "https://www.onsemi.com/pub/Collateral/BC550-D.pdf" (at 172.72 139.7 0) (hide yes) (show_name no) (do_not_autoplace no) (effects (font (size 1.27 1.27))))
  (property "Description" "" (at 172.72 139.7 0) (show_name no) (do_not_autoplace no) (effects (font (size 1.27 1.27))))
  (pin "1")
  (pin "2")
  (pin "3"))
 (symbol
  (lib_id "Device:R")
  (at 238.76 157.48 0)
  (unit 1)
  (body_style 1)
  (exclude_from_sim no)
  (in_bom yes)
  (on_board yes)
  (in_pos_files yes)
  (dnp no)
  (property "Reference" "R7" (at 245.11 156.21 0) (show_name no) (do_not_autoplace no) (effects (font (size 1.27 1.27))))
  (property "Value" "100k" (at 245.11 158.75 0) (show_name no) (do_not_autoplace no) (effects (font (size 1.27 1.27))))
  (property "Footprint" "" (at 238.76 157.48 0) (hide yes) (show_name no) (do_not_autoplace no) (effects (font (size 1.27 1.27))))
  (property "Datasheet" "" (at 238.76 157.48 0) (hide yes) (show_name no) (do_not_autoplace no) (effects (font (size 1.27 1.27))))
  (property "Description" "" (at 238.76 157.48 0) (show_name no) (do_not_autoplace no) (effects (font (size 1.27 1.27))))
  (pin "1")
  (pin "2"))
 (symbol
  (lib_id "Device:R")
  (at 60.96 139.7 90)
  (unit 1)
  (body_style 1)
  (exclude_from_sim no)
  (in_bom yes)
  (on_board yes)
  (in_pos_files yes)
  (dnp no)
  (property "Reference" "R1" (at 60.96 134.62 90) (show_name no) (do_not_autoplace no) (effects (font (size 1.27 1.27))))
  (property "Value" "4.7k" (at 60.96 144.78 90) (show_name no) (do_not_autoplace no) (effects (font (size 1.27 1.27))))
  (property "Footprint" "" (at 60.96 139.7 90) (hide yes) (show_name no) (do_not_autoplace no) (effects (font (size 1.27 1.27))))
  (property "Datasheet" "" (at 60.96 139.7 90) (hide yes) (show_name no) (do_not_autoplace no) (effects (font (size 1.27 1.27))))
  (property "Description" "" (at 60.96 139.7 0) (show_name no) (do_not_autoplace no) (effects (font (size 1.27 1.27))))
  (pin "1")
  (pin "2"))
 (symbol
  (lib_id "Connector:TestPoint")
  (at 133.35 90.17 0)
  (unit 1)
  (body_style 1)
  (exclude_from_sim no)
  (in_bom yes)
  (on_board yes)
  (in_pos_files yes)
  (dnp no)
  (property "Reference" "TP2" (at 138.43 86.36 0) (show_name no) (do_not_autoplace no) (effects (font (size 1.27 1.27))))
  (property "Value" "GND" (at 139.7 88.9 0) (show_name no) (do_not_autoplace no) (effects (font (size 1.27 1.27))))
  (property "Footprint" "" (at 133.35 90.17 0) (hide yes) (show_name no) (do_not_autoplace no) (effects (font (size 1.27 1.27))))
  (property "Datasheet" "" (at 133.35 90.17 0) (hide yes) (show_name no) (do_not_autoplace no) (effects (font (size 1.27 1.27))))
  (property "Description" "" (at 133.35 90.17 0) (show_name no) (do_not_autoplace no) (effects (font (size 1.27 1.27))))
  (pin "1"))
 (symbol
  (lib_id "Device:C")
  (at 180.34 63.5 0)
  (unit 1)
  (body_style 1)
  (exclude_from_sim no)
  (in_bom yes)
  (on_board yes)
  (in_pos_files yes)
  (dnp no)
  (property "Reference" "C2" (at 180.34 54.61 0) (show_name no) (do_not_autoplace no) (effects (font (size 1.27 1.27))))
  (property "Value" "100nF / >=25V" (at 180.34 73.66 0) (show_name no) (do_not_autoplace no) (effects (font (size 1.27 1.27))))
  (property "Footprint" "" (at 180.34 63.5 0) (hide yes) (show_name no) (do_not_autoplace no) (effects (font (size 1.27 1.27))))
  (property "Datasheet" "" (at 180.34 63.5 0) (hide yes) (show_name no) (do_not_autoplace no) (effects (font (size 1.27 1.27))))
  (property "Description" "" (at 180.34 63.5 0) (show_name no) (do_not_autoplace no) (effects (font (size 1.27 1.27))))
  (pin "1")
  (pin "2"))
 (symbol
  (lib_id "Device:R")
  (at 213.36 129.54 90)
  (unit 1)
  (body_style 1)
  (exclude_from_sim no)
  (in_bom yes)
  (on_board yes)
  (in_pos_files yes)
  (dnp no)
  (property "Reference" "R6" (at 213.36 124.46 90) (show_name no) (do_not_autoplace no) (effects (font (size 1.27 1.27))))
  (property "Value" "180" (at 213.36 134.62 90) (show_name no) (do_not_autoplace no) (effects (font (size 1.27 1.27))))
  (property "Footprint" "" (at 213.36 129.54 90) (hide yes) (show_name no) (do_not_autoplace no) (effects (font (size 1.27 1.27))))
  (property "Datasheet" "" (at 213.36 129.54 90) (hide yes) (show_name no) (do_not_autoplace no) (effects (font (size 1.27 1.27))))
  (property "Description" "" (at 213.36 129.54 0) (show_name no) (do_not_autoplace no) (effects (font (size 1.27 1.27))))
  (pin "1")
  (pin "2"))
 (symbol
  (lib_id "Device:Fuse")
  (at 60.96 45.72 90)
  (unit 1)
  (body_style 1)
  (exclude_from_sim no)
  (in_bom yes)
  (on_board yes)
  (in_pos_files yes)
  (dnp no)
  (property "Reference" "F1" (at 60.96 39.37 90) (show_name no) (do_not_autoplace no) (effects (font (size 1.27 1.27))))
  (property "Value" "T2.5A provisional" (at 60.96 52.07 90) (show_name no) (do_not_autoplace no) (effects (font (size 1.27 1.27))))
  (property "Footprint" "" (at 60.96 45.72 90) (hide yes) (show_name no) (do_not_autoplace no) (effects (font (size 1.27 1.27))))
  (property "Datasheet" "" (at 60.96 45.72 90) (hide yes) (show_name no) (do_not_autoplace no) (effects (font (size 1.27 1.27))))
  (property "Description" "" (at 60.96 45.72 0) (show_name no) (do_not_autoplace no) (effects (font (size 1.27 1.27))))
  (pin "1")
  (pin "2"))
 (sheet_instances
  (path ""
   (page "1"))))
